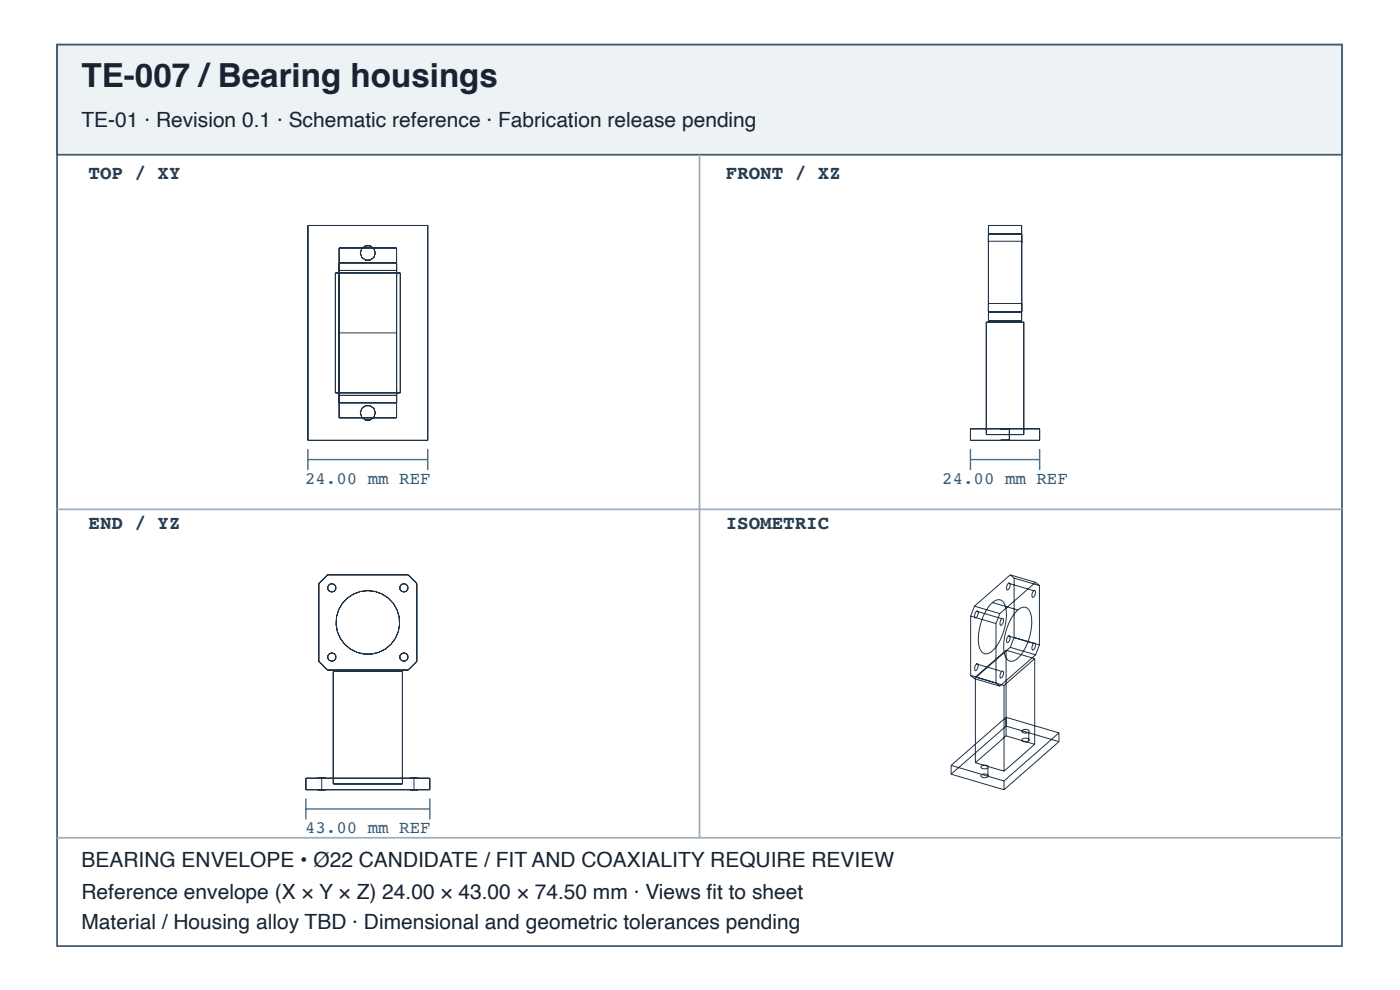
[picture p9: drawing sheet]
<svg xmlns="http://www.w3.org/2000/svg" width="297mm" height="210mm" viewBox="0 0 297 210" stroke-linecap="round" stroke-linejoin="round" font-family="sans-serif">
<path d="M12.1 9.5h272.6v191.1h-272.6z" fill="none" stroke="#405a70" stroke-width=".37"/>
<path d="M12.1 9.5h272.6v23.3h-272.6z" fill="#edf2f5"/>
<path d="M12.1 9.5h272.6v23.3h-272.6z" fill="none" stroke="#405a70" stroke-width=".37"/>
<path d="M148.4 32.8v144.8M12.1 108h272.6M12.1 177.6h272.6" fill="none" stroke="#9daebc" stroke-width=".37"/>
<g fill="none" stroke="#203246" stroke-width=".21">
<path d="M65.3 47.8h25.5v45.6h-25.5zM71.2 57.9h13.7v25.4h-13.7zM71.9 55.9v2.9zM71.9 58.9v23.4zM71.9 52.6h12.2v36h-12.2zM71.9 55.7h12.2M71.9 57.3h12.2M84.1 55.9v2.9zM84.1 58.9v23.4zM209.7 49.7v1.7zM209.7 51.1v13.5zM209.7 47.8h7v20.2h-7z"/>
<path d="M209.7 49.6h7M209.7 51.1h7M216.7 49.7v1.7zM216.7 51.1v13.5zM71.9 70.6h12.2M209.2 68.3h8v23.8h-8zM209.7 64.3v1.8zM209.7 66.1h7M209.7 64.3h7M216.7 64.3v1.8zM71.9 82.4v2.9zM71.9 85.4h12.2"/>
<path d="M71.9 83.8h12.2M84.1 82.4v2.9zM205.9 90.9h14.7v2.5h-14.7zM212.3 90.9h1.8zM212.3 93.4h1.8zM214.1 90.9v2.5M67.6 123.7l1.9-1.8h17.1l1.8 1.8v16.5l-1.8 1.9h-17.1l-1.9-1.9zM205.9 130.6l5.4 1.6M205.9 130.6v12.6M206.7 128.5l5.4 1.6M206.7 128.5l-.8 2.1M207.1 129.6l.3-.1a1.06 1.06 0 0 1-.5 1.5 1.17 1.17 0 0 1 .2-1.4z"/>
<path d="M207.1 129.6l5.4 1.6M210.5 127.7a1.52 1.52 0 0 1 1.6-.5 1.52 1.52 0 0 1 1.2 1.2 11 11 0 0 1-3.1 9.9 1.37 1.37 0 0 1-2.3-.6 10.8 10.8 0 0 1 2.6-10zM210.5 127.7l5.4 1.6M211.3 132.2v12.6M212.1 130.1l-.8 2.1M212.5 131.2l.2-.1a1.06 1.06 0 0 1-.4 1.5 1.17 1.17 0 0 1 .2-1.4zM213.4 137.9l-6.5 5.6M213.4 137.9v18.1M213.4 137.9l6.1 1.7M213.9 123.7l.3-.1a1.06 1.06 0 0 1-.5 1.5 1.17 1.17 0 0 1 .2-1.4zM213.9 134.8h.3a1.06 1.06 0 0 1-.5 1.5 1.17 1.17 0 0 1 .2-1.5zM213.9 123.7l5.4 1.5"/>
<path d="M213.9 134.8l5.4 1.6M214.3 121.9l5.4 1.6M214.3 121.9l-7.6 6.6M214.3 121.9l.8 .7M214.3 137.2l-7.6 6.7M214.3 137.2l5.4 1.6M215.1 122.6v12.5M215.1 135.1l-.8 2.1M215.1 122.6l5.4 1.5M215.1 135.1l5.4 1.6M215.9 129.3a1.52 1.52 0 0 1 1.6-.6 1.52 1.52 0 0 1 1.2 1.3 11 11 0 0 1-3.1 9.9 1.37 1.37 0 0 1-2.3-.6 10.8 10.8 0 0 1 2.6-10zM219.3 125.2h.2a1.06 1.06 0 0 1-.4 1.5 1.17 1.17 0 0 1 .2-1.5z"/>
<path d="M219.3 136.4l.2-.1a1.06 1.06 0 0 1-.4 1.5 1.17 1.17 0 0 1 .2-1.4zM219.5 139.6l-6.5 5.7M219.5 139.6v18.2M219.7 123.5l-7.6 6.6M219.7 123.5l.8 .6M219.7 138.8l-7.6 6.7M220.5 124.1v12.6M220.5 136.7l-.8 2.1M70.7 142.4h14.7v23.8h-14.7zM205.9 143.2l5.4 1.6M205.9 143.2l.8 .7M206.7 143.9l5.4 1.6"/>
<path d="M206.9 143.5v18.2M206.9 143.5l6.1 1.8M207.1 140.8l.3-.1a1.06 1.06 0 0 1-.5 1.5 1.17 1.17 0 0 1 .2-1.4zM207.1 140.8l5.4 1.5M211.3 144.8l.8 .7M212.5 142.3h.2a1.06 1.06 0 0 1-.4 1.5 1.17 1.17 0 0 1 .2-1.5zM213 145.3v18.2M213.4 156l-6.5 5.7M213.4 156l6.1 1.8M216.9 154.8a1.13 1.13 0 0 1 1.5 .2 .96 .96 0 0 1-1.6 .1zM216.9 156.7a1.13 1.13 0 0 1 1.5 .2 .96 .96 0 0 1-1.6 0zM218.3 155.2v1.9"/>
<path d="M219.5 157.8l-6.5 5.7M224.7 155.4l-11.3-3.3-11.6 10.2M224.7 157.2l-11.3-3.3-11.6 10.2M224.7 155.4l-11.7 10.2M224.7 155.4v1.8M224.7 157.2l-11.7 10.2M64.9 165h26.3v2.4h-26.3zM67.4 165h1.7zM67.4 167.4h1.7zM68.3 165v2.4M86.9 165h1.8zM86.9 167.4h1.8z"/>
<path d="M87.8 165v2.4M201.8 162.3v1.8M201.8 164.1l11.2 3.3M201.8 162.3l11.2 3.3M206.9 161.7l6.1 1.8M208.2 162.4a1.13 1.13 0 0 1 1.5 .2 .96 .96 0 0 1-1.6 .1zM208.2 164.3a1.13 1.13 0 0 1 1.5 .1 .96 .96 0 0 1-1.6 .1zM209.6 162.8v1.9M213 165.6v1.8"/>
<circle cx="78" cy="53.6" r="1.59"/>
<circle cx="78" cy="87.5" r="1.59"/>
<circle cx="70.4" cy="139.3" r=".89"/>
<circle cx="70.4" cy="124.6" r=".89"/>
<circle cx="78" cy="132" r="6.7"/>
<circle cx="85.7" cy="139.3" r=".89"/>
<circle cx="85.7" cy="124.6" r=".89"/>
</g>
<path d="M65.3 95.2v4.5M65.3 97.4h25.5M90.8 95.2v4.5M205.9 97.4h14.7M205.9 95.2v4.5M220.6 95.2v4.5M64.9 169.3v4.4M64.9 171.5h26.3M91.2 169.3v4.4" fill="none" stroke="#466b86" stroke-width=".3"/>
<text font-size="7" fill="#182431" x="17.3" y="18.4">TE-007 /Bearing housings</text>
<g font-size="4.4" fill="#182431">
<text x="17.3" y="26.9">TE-01 · Revision 0.1 · Schematic reference · Fabrication release pending</text>
<text x="17.3" y="183.9">BEARING ENVELOPE • Ø22 CANDIDATE / FIT AND COAXIALITY REQUIRE REVIEW</text>
<text x="17.3" y="190.6">Reference envelope (X × Y × Z) 24.00 × 43.00 × 74.50 mm · Views fi t to sheet</text>
<text x="17.3" y="196.9">Material / Housing alloy TBD · Dimensional and geometric tolerances pending</text>
</g>
<g font-size="4.1" fill="#263d52">
<text x="18.8" y="38">TOP / XY</text>
<text x="154" y="38">FRONT / XZ</text>
<text x="18.8" y="112.1">END / YZ</text>
<text x="154" y="112.1">ISOMETRIC</text>
</g>
<g font-size="3.7" fill="#335b78">
<text x="64.7" y="102.6">24.00 mm REF</text>
<text x="199.9" y="102.6">24.00 mm REF</text>
<text x="64.7" y="176.7">43.00 mm REF</text>
</g>
</svg>
